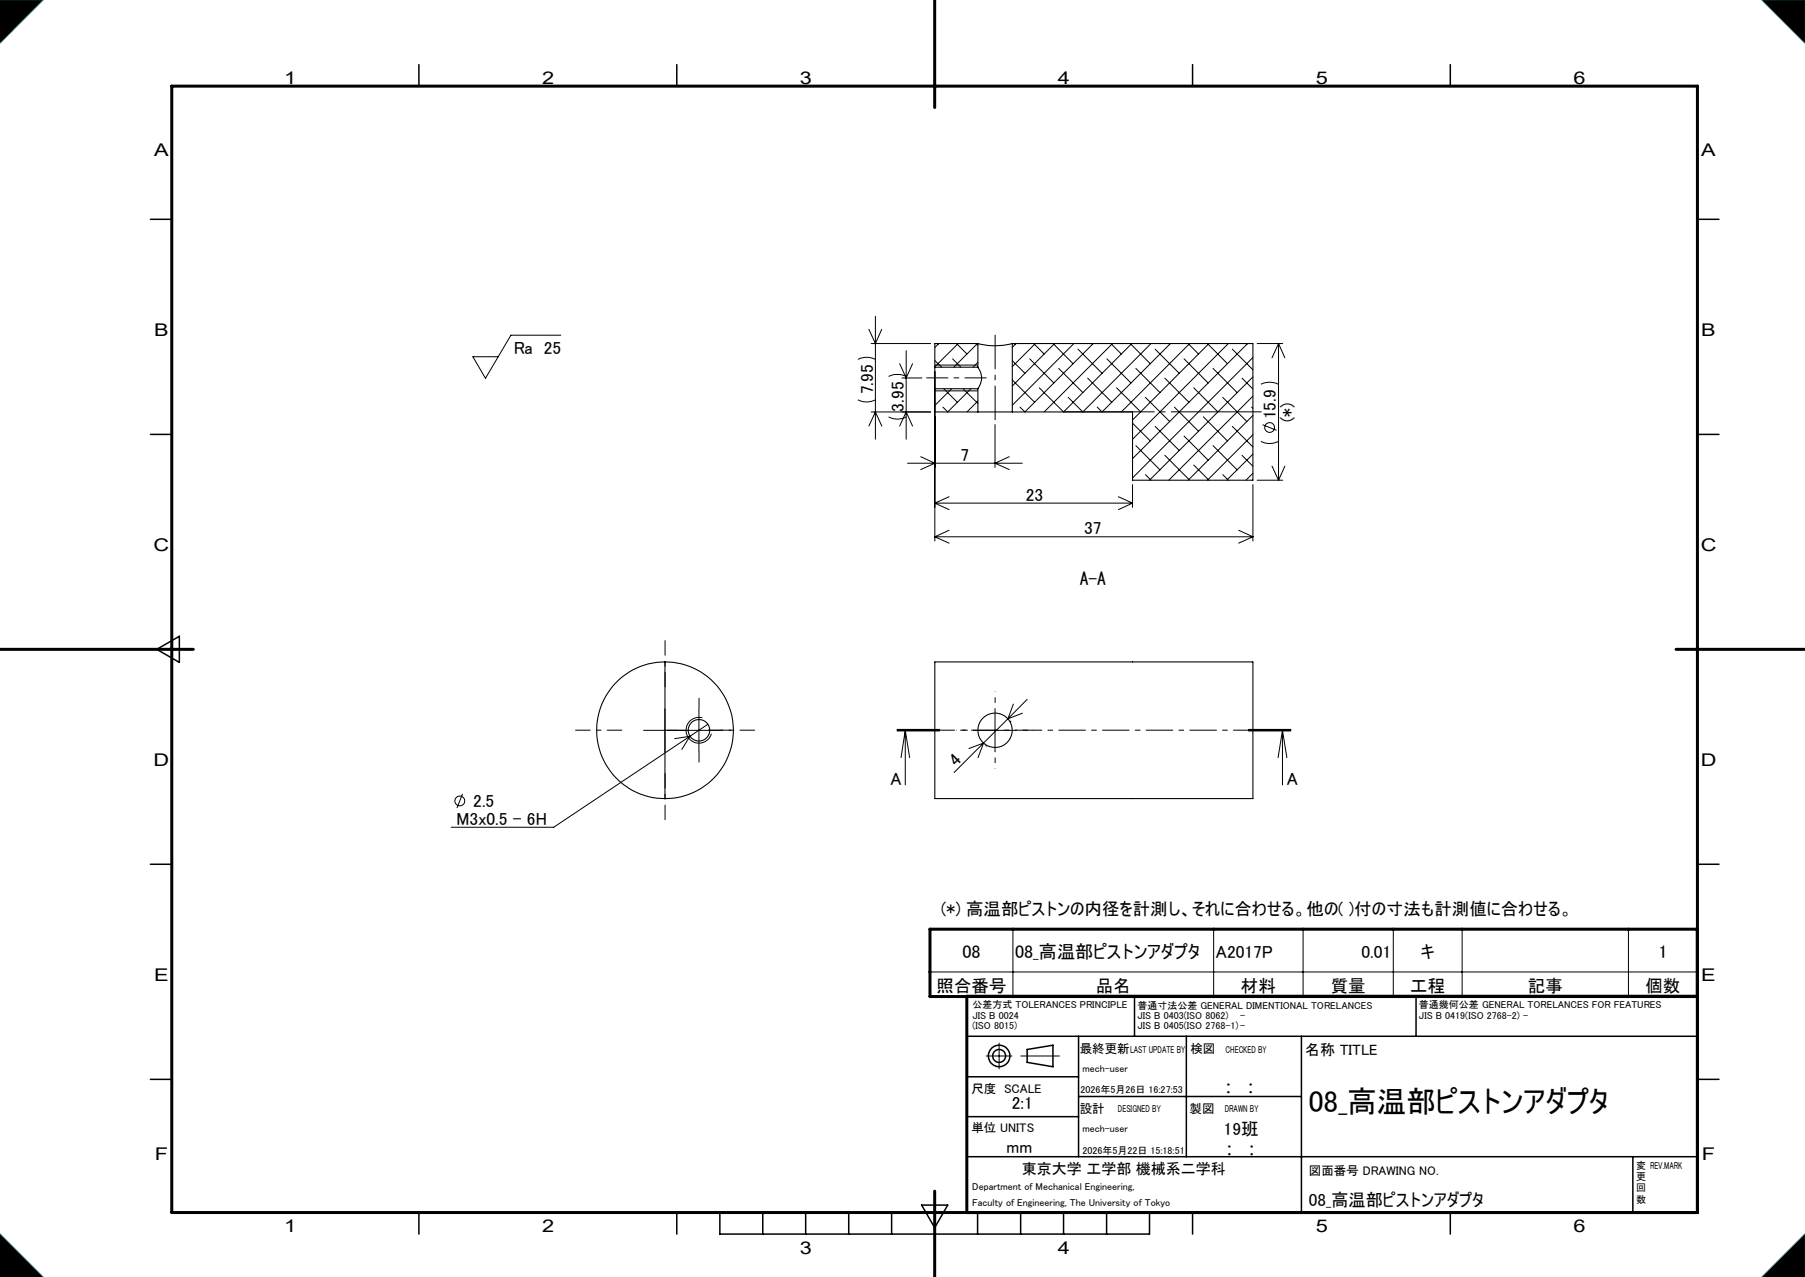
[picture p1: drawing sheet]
<svg xmlns="http://www.w3.org/2000/svg" width="420mm" height="297mm" viewBox="0 0 420 297" stroke-linecap="round" stroke-linejoin="round" font-family="sans-serif">
<g fill="none" stroke="#000" stroke-width=".25">
<path d="M227.5 79.9a15.4 15.4 0 0 0 8 0M227.5 79.9h-10v5.5M227.5 79.9v5.5M235.5 79.9h56v31.8h-28v-15.9h-28M235.5 79.9v15.9M217.5 85.4v5M217.5 90.4h10M217.5 85.4h10M217.5 90.4v5.4h10M227.5 85.4a4 4 0 0 1 0 5M227.5 95.8h8M227.5 90.4v5.4"/>
<path d="M154.7 153.9a15.9 15.9 0 0 1 15.9 15.9 15.9 15.9 0 0 1-15.9 15.9M154.7 153.9a15.9 15.9 0 0 0-15.9 15.9 15.9 15.9 0 0 0 15.9 15.9M154.7 153.9v31.8M217.5 153.9h74v31.8h-74z"/>
<circle cx="162.6" cy="169.9" r="2.5"/>
<circle cx="231.5" cy="169.9" r="4"/>
</g>
<g fill="none" stroke="#000" stroke-width=".23">
<path d="M0 0h10l-10 10zM410 0h10v10zM130.5 78h-11.6l-5.9 10-3-5h5.9M202.2 76.6l1.5 3.3 1.5-3.3M202.7 79.9h13.8M203.7 73.6v28.6M218.1 79.9l.2 .2M218.4 79.9l-.9 .9M222.6 79.9l2.4 2.4M223 79.9l-5.5 5.4M227.1 79.9l.4 .5M227.4 79.9l-5.5 5.5"/>
<path d="M236 79.9l.2 .2M236.4 79.9l-.9 .9M240.5 79.9l2.5 2.4M240.9 79.9l-5.4 5.4M245 79.9l4.7 4.7M245.4 79.9l-9.9 9.9M249.9 79.9l-14.4 14.4M254 79.9l.2 .2M254.4 79.9l-15.9 15.9-1.2-1.1M258.5 79.9l2.4 2.4M258.9 79.9l-15.9 15.9M263 79.9l4.7 4.7"/>
<path d="M263.3 79.9l-15.8 15.9-5.7-5.6M267.8 79.9l-15.8 15.9-3.4-3.4M272 79.9l.2 .2M272.3 79.9l-15.9 15.9-1.1-1.1M276.5 79.9l2.4 2.4M276.8 79.9l-15.9 15.9M281 79.9l4.6 4.7M281.3 79.9l-17.8 17.8M285.8 79.9l-22.3 22.3M289.9 79.9l.2 .2M290.3 79.9l-26.8 26.8M292.5 79.9h6"/>
<path d="M297.5 79.9v31.8M297.5 79.9l1.5 3.3M297.5 79.9l-1.5 3.3M199.6 93a4.5 4.5 0 0 0 4.1 0M199.6 83.6l.3-.1a4.6 4.6 0 0 1 3.8 .1M202.2 99.1l1.5-3.3 1.5 3.3M202.7 95.8h13.8M206.8 97a4.5 4.5 0 0 0 4.1 0M206.8 87.6a4.8 4.8 0 0 1 4.1 0M209.3 99.1l1.6-3.3 1.4 3.3M209.3 84.6l1.6 3.3 1.4-3.3M209.9 87.9h4.6"/>
<path d="M210.9 81.6v20.6M217.5 83.9l1.6 1.5M217.5 84.9h10M217.5 90.9h10M217.5 86.4v39.4M219.6 90.4l3.1 3.2M221.4 90.4l-3.9 3.9M221.7 83.5l1.9 1.9M224.1 90.4l3.4 3.4M225.9 90.4l-5.4 5.4-1.1-1.1M227.5 84.3l-1.1 1.1M227.5 93.3l-2.5 2.5"/>
<path d="M231.5 98.7v10M235.5 88.4l5.2 5.2M235.5 83.9l3 2.9M239.6 83.5l5.6 5.6M246.3 85.7l5.7 5.6M250.8 81.2l5.6 5.6M253.1 87.9l5.6 5.7M257.6 83.5l5.6 5.6M259.8 90.2l5.6 5.6M263.5 98.4l4.2 4.1M264.3 85.7l5.6 5.6M266.5 92.4l5.7 5.6"/>
<path d="M268.8 99.2l5.6 5.6M268.8 81.2l5.6 5.6M271 87.9l5.6 5.7M273.3 94.7l5.6 5.6M275.5 83.5l5.6 5.6M277.8 90.2l5.6 5.6M280 96.9l5.6 5.6M282.3 85.7l5.6 5.6M284.5 92.4l5.6 5.6M286.7 99.2l4.8 4.8M286.7 81.2l4.8 4.8M289 87.9l2.5 2.6"/>
<path d="M291.2 94.7l.3 .3M291.5 83.1l-28 28.1M291.5 87.7l-24 24M291.5 92.1l-19.5 19.6M291.5 96.6l-15 15.1M293.4 89.4a4.7 4.7 0 0 1 4.1 0M293.8 98.8l3.2 1.3M211.2 107.7h26.7M214.2 106.2l3.3 1.5-3.3 1.5M217.5 117h46M217.5 117l3.3 1.5M220.8 115.5l-3.3 1.5"/>
<path d="M234.8 106.2l-3.3 1.5 3.3 1.5M260.2 115.5l3.3 1.5M263.5 112.7v5.3M263.5 117l-3.3 1.5M264.3 103.6l5.6 5.7M266.5 110.4l1.3 1.3M271 105.9l5.6 5.6M275.5 101.4l5.6 5.6M277.8 108.2l3.5 3.5M282.3 103.6l5.6 5.7M284.5 110.4l1.3 1.3M289 105.9l2.5 2.5"/>
<path d="M291.5 101.1l-10.5 10.6M291.5 105.6l-6.1 6.1M291.5 110.1l-1.6 1.6M291.5 112.7v13.1M292.5 111.7h6M293.4 102.7a4.4 4.4 0 0 0 4.1 0M296 108.4l1.5 3.3M299 108.4l-1.5 3.3M217.5 124.8h74M217.5 124.8l3.3 1.5M220.8 123.3l-3.3 1.5M288.2 123.3l3.3 1.5"/>
<path d="M291.5 124.8l-3.3 1.5M149.8 169.9h17.8M154.7 164.8v10M157 171.8l3.5-.6-1.9 3.1M162.6 164.8v10M163.4 166.9a3 3 0 0 0-3.7 2.1 3 3 0 0 0 2.1 3.7 3 3 0 0 0 3.7-2.1M164.7 168.4l-35.9 24h-23.8M208.7 170h10zM208.7 169.8h10M208.7 169.6h10M210.6 169.9v12.7M210.6 169.9l1.1 6.3"/>
<path d="M210.6 169.9l-.9 6.3M226.5 169.9h10M228.8 172.8l-6.8 6.9M228.8 172.8l-1.2 3.4M228.8 172.8l-3.3 1.3M229.4 173.4l.2 .1M231.5 164.8v10M234.5 167.2l-5.7 5.6M235.1 167.7l.1 .2M235.8 163.8l-1.3 3.4M237.9 165.9l-3.4 1.3M239 162.7l-4.5 4.5"/>
<path d="M290.4 169.8h10M290.4 169.6h10M290.4 170h10M298.4 169.9v12.7M298.4 169.9l1 6.3M298.4 169.9l-1 6.3M107.6 184.6l-1.3 3.3M235.7 216.1v15.7M282.4 216.1v15.7M303.2 216.1v15.7M324.2 216.1v15.7M340.2 216.1v15.7"/>
<path d="M378.9 216.1v15.7M216.4 226.1h178.5M229.5 245.6h6M232.5 242.6v6M237.5 245.6h9M0 287l10 10h-10zM410 297l10-10v10z"/>
<circle cx="295.4" cy="99.4" r="1.15"/>
<circle cx="107" cy="186.3" r="1.15"/>
</g>
<g fill="none" stroke="#000" stroke-width=".35">
<path d="M97.5 15v5M157.5 15v5M277.5 15v5M337.5 15v5M35 51h5M395 51h5M35 101h5M395 101h5M36.5 151l5.2-3v6.1zM35 201h5M395 201h5M264 231.7v9.3"/>
<path d="M329.5 231.7v9.3M35 251h5M225 241h170M225 250.4h26M225 259.7h26M245 248.1v-5l-6 1v3l6 1M251 241v28M251 255h51.8M276 241v28M302.8 241v41M395 251h5M225 269h170"/>
<path d="M379.9 269v13M97.5 282v5M157.5 282v5M167.5 282v5h100v-5M177.5 282v5M187.5 282v5M197.5 282v5M207.5 282v5M214.5 280.3h6l-3 5.2zM227.5 282v5M237.5 282v5M247.5 282v5"/>
<path d="M257.5 282v5M277.5 282v5M337.5 282v5"/>
<circle cx="232.5" cy="245.6" r="2.5"/>
<circle cx="232.5" cy="245.6" r="1.5"/>
</g>
<path d="M217.5 0v25M40 20h355v262h-355zM0 151h45M390 151h30M216.4 216.1h178.5v15.7h-178.5zM395 231.7h-170v50.3M217.5 277v20" fill="none" stroke="#000" stroke-width=".7"/>
<path d="M0 0h10l-10 10zM410 0h10v10zM0 287l10 10h-10zM410 297l10-10v10z" fill="none" stroke="#0ff" stroke-width=".23"/>
<path d="M0 0v10l10-10zM410 0l10 10v-10zM410 297h10v-10zM0 287v10h10z" fill-rule="evenodd" fill="#000"/>
<path d="M226.6 169.8h-4M231.6 164.8v-4M231.6 174.8v4M236.6 169.8h4" fill="none" stroke="#000" stroke-width=".23" stroke-dasharray="30.5 1.3 1.3 1.3" stroke-dashoffset="30.4" stroke-linecap="butt"/>
<path d="M231.6 77.9v19.8" fill="none" stroke="#000" stroke-width=".23" stroke-dasharray="30.5 1.3 1.3 1.3" stroke-dashoffset="22.5" stroke-linecap="butt"/>
<path d="M229.6 87.9h-14" fill="none" stroke="#000" stroke-width=".23" stroke-dasharray="30.5 1.3 1.3 1.3" stroke-dashoffset="25.4" stroke-linecap="butt"/>
<path d="M247.6 95.8h46" fill="none" stroke="#000" stroke-width=".23" stroke-dasharray="30.5 1.3 1.3 1.3" stroke-dashoffset="9.4" stroke-linecap="butt"/>
<path d="M300.4 169.8h-91.7" fill="none" stroke="#000" stroke-width=".23" stroke-dasharray="6.3 1.3 1.3 1.3" stroke-dashoffset="3" stroke-linecap="butt"/>
<path d="M157.7 169.8h-2.5M162.7 164.8v-2.5M162.7 174.8v2.5M167.7 169.8h2.5" fill="none" stroke="#000" stroke-width=".23" stroke-dasharray="30.5 1.3 1.3 1.3" stroke-linecap="butt"/>
<path d="M154.8 159.8v-10.9M144.8 169.8h-10.9M154.8 179.8v10.9M164.8 169.8h10.9" fill="none" stroke="#000" stroke-width=".23" stroke-dasharray="30.5 1.3 1.3 1.3" stroke-dashoffset="26.9" stroke-linecap="butt"/>
<text font-size="7" x="304.6" y="258.7">08_高温部ピストンアダプタ</text>
<g font-size="4.2">
<text x="223.9" y="222.9">08</text>
<text x="236.2" y="222.9">08_高温部ピストンアダプタ</text>
<text x="385.9" y="222.9">1</text>
</g>
<g font-size="4.1">
<text x="66.1" y="19.6">1</text>
<text x="126.1" y="19.6">2</text>
<text x="186.1" y="19.6">3</text>
<text x="246.1" y="19.6">4</text>
<text x="306.1" y="19.6">5</text>
<text x="366.1" y="19.6">6</text>
<text x="35.9" y="36.3">A</text>
<text x="395.9" y="36.3">A</text>
<text x="35.9" y="78.1">B</text>
<text x="119.5" y="82.4">Ra 25</text>
<text x="395.9" y="78.1">B</text>
<text x="203.1" y="91.7" transform="rotate(-90 203.1 91.7)">7.95</text>
<text x="210.3" y="95.7" transform="rotate(-90 210.3 95.7)">3.95</text>
<text x="296.9" y="97.5" transform="rotate(-90 296.9 97.5)">15.9</text>
<text x="301" y="98.3" transform="rotate(-90 301 98.3)">(*)</text>
<text x="223.5" y="107.1">7</text>
<text x="238.7" y="116.4">23</text>
<text x="252.3" y="124.3">37</text>
<text x="35.8" y="128.1">C</text>
<text x="395.8" y="128.1">C</text>
<text x="251.3" y="136">A-A</text>
<text x="35.8" y="178.1">D</text>
<text x="222.5" y="178.4" transform="rotate(-45 222.5 178.4)">4</text>
<text x="395.8" y="178.1">D</text>
<text x="207.2" y="182.5">A</text>
<text x="299.4" y="182.5">A</text>
<text x="106.3" y="191.8">M3x0.5 - 6H</text>
<text x="110.1" y="187.7">2.5</text>
<text x="219" y="212.8">(*) 高温部ピストンの内径を計測し、それに合わせる。他の( )付の寸法も計測値に合わせる。</text>
<text x="282.9" y="222.8">A2017P</text>
<text x="316.8" y="222.8">0.01</text>
<text x="330.6" y="222.8">キ</text>
<text x="35.9" y="228.1">E</text>
<text x="217.9" y="230.6">照合番号</text>
<text x="255" y="230.6">品名</text>
<text x="288.8" y="230.6">材料</text>
<text x="309.6" y="230.6">質量</text>
<text x="328.1" y="230.6">工程</text>
<text x="355.5" y="230.6">記事</text>
<text x="382.9" y="230.6">個数</text>
<text x="395.9" y="228.1">E</text>
<text x="285.2" y="254.2">:</text>
<text x="290.4" y="254.2">:</text>
<text x="235.4" y="258">2:1</text>
<text x="36" y="269.8">F</text>
<text x="234.2" y="268.3">mm</text>
<text x="284.7" y="264">19班</text>
<text x="285.4" y="268.7">:</text>
<text x="290.6" y="268.7">:</text>
<text x="396" y="269.8">F</text>
<text x="304.6" y="280.5">08_高温部ピストンアダプタ</text>
<text x="66.1" y="286.6">1</text>
<text x="126.1" y="286.6">2</text>
<text x="306.1" y="286.6">5</text>
<text x="366.1" y="286.6">6</text>
<text x="186.1" y="291.6">3</text>
<text x="246.1" y="291.6">4</text>
</g>
<g font-size="3.5">
<text x="303.7" y="245.4">名称 TITLE</text>
<text x="237.7" y="273">東京大学 工学部 機械系二学科</text>
</g>
<g font-size="2.9">
<text x="251.3" y="244.9">最終更新</text>
<text x="277" y="244.9">検図</text>
<text x="226" y="254.1">尺度 SCALE</text>
<text x="226" y="263.2">単位 UNITS</text>
<text x="251.3" y="258.7">設計</text>
<text x="276.8" y="258.8">製図</text>
<text x="304.6" y="273.3">図面番号 DRAWING NO.</text>
</g>
<g font-size="2.3">
<text x="226.3" y="234.5">公差方式 TOLERANCES PRINCIPLE</text>
<text x="226.3" y="236.9">JIS B 0024</text>
<text x="226.3" y="239.3">(ISO 8015)</text>
<text x="264.7" y="234.6">普通寸法公差 GENERAL DIMENTIONAL TORELANCES</text>
<text x="264.7" y="237">JIS B 0403(ISO 8062)</text>
<text x="264.7" y="239.4">JIS B 0405(ISO 2768-1)-</text>
<text x="288.6" y="237">-</text>
<text x="330.2" y="234.5">普通幾何公差 GENERAL TORELANCES FOR FEATURES</text>
<text x="330.2" y="236.9">JIS B 0419(ISO 2768-2) -</text>
<text x="263" y="244.9">LAST UPDATE BY</text>
<text x="285.2" y="244.8">CHECKED BY</text>
<text x="251.9" y="249.4">mech-user</text>
<text x="251.4" y="254.1">2026年5月26日 16:27:53</text>
<text x="251.9" y="263.3">mech-user</text>
<text x="260.1" y="258.7">DESIGNED BY</text>
<text x="285" y="258.7">DRAWN BY</text>
<text x="251.9" y="268.3">2026年5月22日 15:18:51</text>
<text x="380.7" y="274.4">更</text>
<text x="380.7" y="271.8">変 REV.MARK</text>
<text x="226.2" y="280.5">Faculty of Engineering, The University of Tokyo</text>
<text x="226.2" y="276.8">Department of Mechanical Engineering,</text>
<text x="380.7" y="279.7">数</text>
<text x="380.7" y="277.1">回</text>
</g>
</svg>
